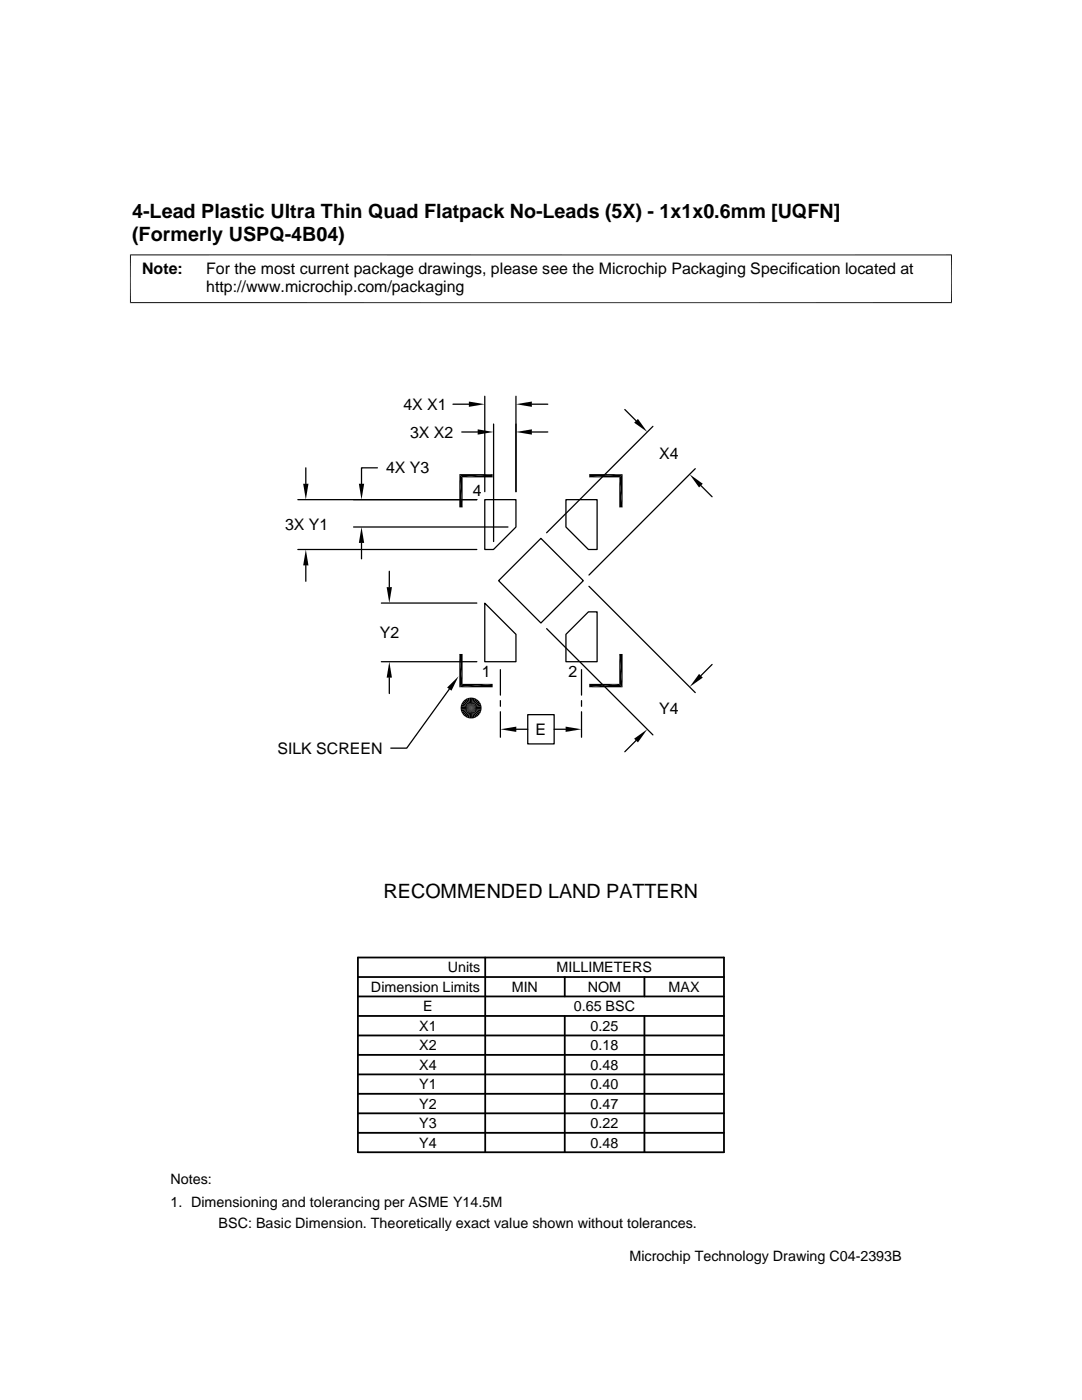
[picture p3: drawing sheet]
<svg xmlns="http://www.w3.org/2000/svg" width="216mm" height="279mm" viewBox="0 0 216 279" stroke-linecap="round" stroke-linejoin="round" font-family="sans-serif">
<g fill="none" stroke="#000" stroke-width=".25">
<path d="M96.7 79.1v19M103 79.1v19M59.4 99.7h35.7M61 93.4v3.1M75.3 93.4h-3.2v3.1M90.4 80.7h3.2M92.1 86.2h3.2M96.7 99.7h6.3v5.5l-4.5 4.5h-1.8zM98.5 84.6v23.5M106.1 86.2h3.2M106.1 80.7h3.2M112.9 99.7h6.2v10h-1.7l-4.5-4.5z"/>
<path d="M124.7 81.7l2.2 2.3M130.3 85.1l-21.2 21.2M138.7 93.5l-21.2 21.3M139.8 96.9l2.3 2.2M59.4 109.7h35.7M61 112.8v3.2M70.5 105.2h30.9M72.1 108.4v3.1M77.7 114v3.2M99.5 115.9l8.4-8.5 8.5 8.5-8.5 8.4zM117.5 117l21.2 21.2M76.1 132.1h19"/>
<path d="M76.1 120.4h19M77.7 135.2v3.2M89.7 137.5l-8.5 11.8h-3.2M96.7 120.4l6.3 6.2v5.5h-6.3zM99.8 133.6v5.1M99.8 139.8v1.1M109.1 125.5l21.2 21.2M116 133.6v5.1M116 139.8v1.1M117.4 122.1h1.7v10h-6.2v-5.5zM142.1 132.6l-2.3 2.3M99.8 142v5.1"/>
<path d="M103 145.5h2.3M105.3 142.6h5.3v5.9h-5.3zM110.6 145.5h2.3M116 142v5.1M126.9 147.8l-2.2 2.2"/>
</g>
<g fill="none" stroke="#000" stroke-width=".36">
<path d="M71.4 195h73.1M71.4 191.1h73.1v38.9h-73.1zM71.4 198.9h73.1M96.8 191.1v38.9M112.7 195v3.9M128.6 195v3.9M71.4 218.3h73.1M71.4 206.7h73.1M71.4 202.8h73.1M71.4 210.5h73.1M71.4 214.4h73.1M112.7 202.8v27.2"/>
<path d="M128.6 202.8v27.2M71.4 222.2h73.1M71.4 226.1h73.1"/>
</g>
<g fill="#000">
<path d="M60.5 96.5h1.1l-.6 3.2zM71.6 96.5h1.1l-.6 3.2zM91.7 94.6h6.6l-6 .7zM92.3 95.3l6-.7v.7zM93.6 80.1l3.1 .6-3.1 .5zM95.3 85.7l3.2 .5-3.2 .5zM103 80.7l3.1-.6v1.1zM103 86.2l3.1-.5v1zM117.6 94.6h6.6l-6.6 .7zM117.6 95.3l6.6-.7-.6 .7zM123.6 95.3l.6 6h-.6zM123.6 95.3l.6-.7v6.7z"/>
<path d="M126.5 84.3l.8-.7 1.9 2.6zM137.6 94.7l2.6 1.8-.7 .8zM61 109.7l.6 3.1h-1.1zM72.1 105.2l.6 3.2h-1.1zM77.2 117.2h1l-.5 3.2zM91.7 94.6l.6 6.7h-.6zM91.7 94.6l.6 .7v6zM77.7 132.1l.5 3.1h-1zM89.2 137.2l2.3-2.2-1.4 2.8zM91.7 130.5l.6 6-.6 .7zM91.7 130.5h.6v6zM92.5 139.8l1.5 1.5-1.7-1.2z"/>
<path d="M92.5 139.8l.3-.2 1.2 1.7zM92.8 139.6l.4-.2 .8 1.9zM93.2 139.4l.4-.1 .4 2zM94.4 139.3l.4 .1-.8 1.9zM94.8 139.4l.4 .2-1.2 1.7zM95.2 139.6l.3 .2-1.5 1.5zM91.7 137.2l6.6-.7v.7zM92.3 136.5h6l-6.6 .7zM123.6 130.5l.6 6.7-.6-.7zM117.6 136.5h6l-6 .7zM123.6 130.5h.6v6.7zM117.6 137.2l6-.7 .6 .7z"/>
<path d="M139.5 134.5l.7 .7-2.6 1.9zM91.9 141.7l2.1-.4-1.9 .8zM92.1 140.5l1.9 .8-2.1-.4zM92.1 142.1l1.9-.8-1.7 1.2zM92.3 140.1l1.7 1.2-1.9-.8zM92.3 142.5l1.7-1.2-1.5 1.5zM92.5 142.8l1.5-1.5-1.2 1.7zM94 141.3l-.8 1.9-.4-.2zM94 141.3l-.4 2.1-.4-.2zM94 141.3l.8 1.9-.4 .2zM94 141.3l1.2 1.7-.4 .2zM94 141.3l1.5 1.5-.3 .2z"/>
<path d="M94 141.3l1.8 1.2-.3 .3zM94 141.3l1.5-1.5 .3 .3zM94 141.3l1.9 .8-.1 .4zM94 141.3l1.8-1.2 .1 .4zM94 141.3l2.1 .4-.2 .4zM94 141.3l1.9-.8 .2 .4zM99.8 145.5l3.2-.5v1.1zM112.9 145l3.1 .5-3.1 .6zM126.5 147.4l2.7-1.9-1.9 2.7z"/>
</g>
<path d="M94.2 139.2v4.2M91.9 141.1h4.2" fill="none" stroke="#000" stroke-width=".42"/>
<path d="M93.8 139.2v4.2M91.9 141.5h4.2" fill="none" stroke="#000" stroke-width=".4"/>
<path d="M26 50.8v9.7M189.9 50.8v9.7M189.9 50.9h-164M25.9 60.4h164" fill="none" stroke="#000" stroke-width=".2"/>
<g font-size="3.9">
<text x="26.4" y="43.5">4-Lead Plastic Ultra Thin Quad Flatpack No-Leads (5X) - 1x1x0.6mm [UQFN]</text>
<text x="26.4" y="48">(Formerly USPQ-4B04)</text>
<text x="76.5" y="179.2">RECOMMENDED LAND PATTERN</text>
</g>
<g font-size="3.2">
<text x="28.4" y="54.6">Note:</text>
<text x="41.1" y="54.6">For the most current package drawings, please see the Microchip Packaging Specification located at</text>
<text x="41.1" y="58.3">http://www.microchip.com/packaging</text>
<text x="80.5" y="81.8">4X X1</text>
<text x="81.8" y="87.3">3X X2</text>
<text x="77" y="94.5">4X Y3</text>
<text x="131.5" y="91.6">X4</text>
<text x="94.3" y="99.1">4</text>
<text x="56.9" y="105.8">3X Y1</text>
<text x="75.8" y="127.4">Y2</text>
<text x="96.2" y="135.1">1</text>
<text x="113.4" y="135.1">2</text>
<text x="131.5" y="142.5">Y4</text>
<text x="106.8" y="146.7">E</text>
<text x="55.4" y="150.5">SILK SCREEN</text>
</g>
<g font-size="2.9">
<text x="74" y="198">Dimension Limits</text>
<text x="89.3" y="194.1">Units</text>
<text x="102.1" y="198">MIN</text>
<text x="111.1" y="194.1">MILLIMETERS</text>
<text x="117.3" y="198">NOM</text>
<text x="133.4" y="198">MAX</text>
<text x="84.5" y="201.8">E</text>
<text x="114.5" y="201.8">0.65 BSC</text>
<text x="83.7" y="209.6">X2</text>
<text x="83.7" y="205.7">X1</text>
<text x="117.8" y="209.6">0.18</text>
<text x="117.8" y="205.7">0.25</text>
<text x="83.7" y="213.5">X4</text>
<text x="117.8" y="213.5">0.48</text>
<text x="83.7" y="221.3">Y2</text>
<text x="83.7" y="217.4">Y1</text>
<text x="117.8" y="217.4">0.40</text>
<text x="117.8" y="221.3">0.47</text>
<text x="83.7" y="225.1">Y3</text>
<text x="117.8" y="225.1">0.22</text>
<text x="83.7" y="229">Y4</text>
<text x="117.8" y="229">0.48</text>
<text x="34" y="236.4">Notes:</text>
<text x="34" y="241">1. Dimensioning and tolerancing per ASME Y14.5M</text>
<text x="43.6" y="245">BSC: Basic Dimension. Theoretically exact value shown without tolerances.</text>
<text x="125.6" y="251.7">Microchip Technology Drawing C04-2393B</text>
</g>
</svg>
